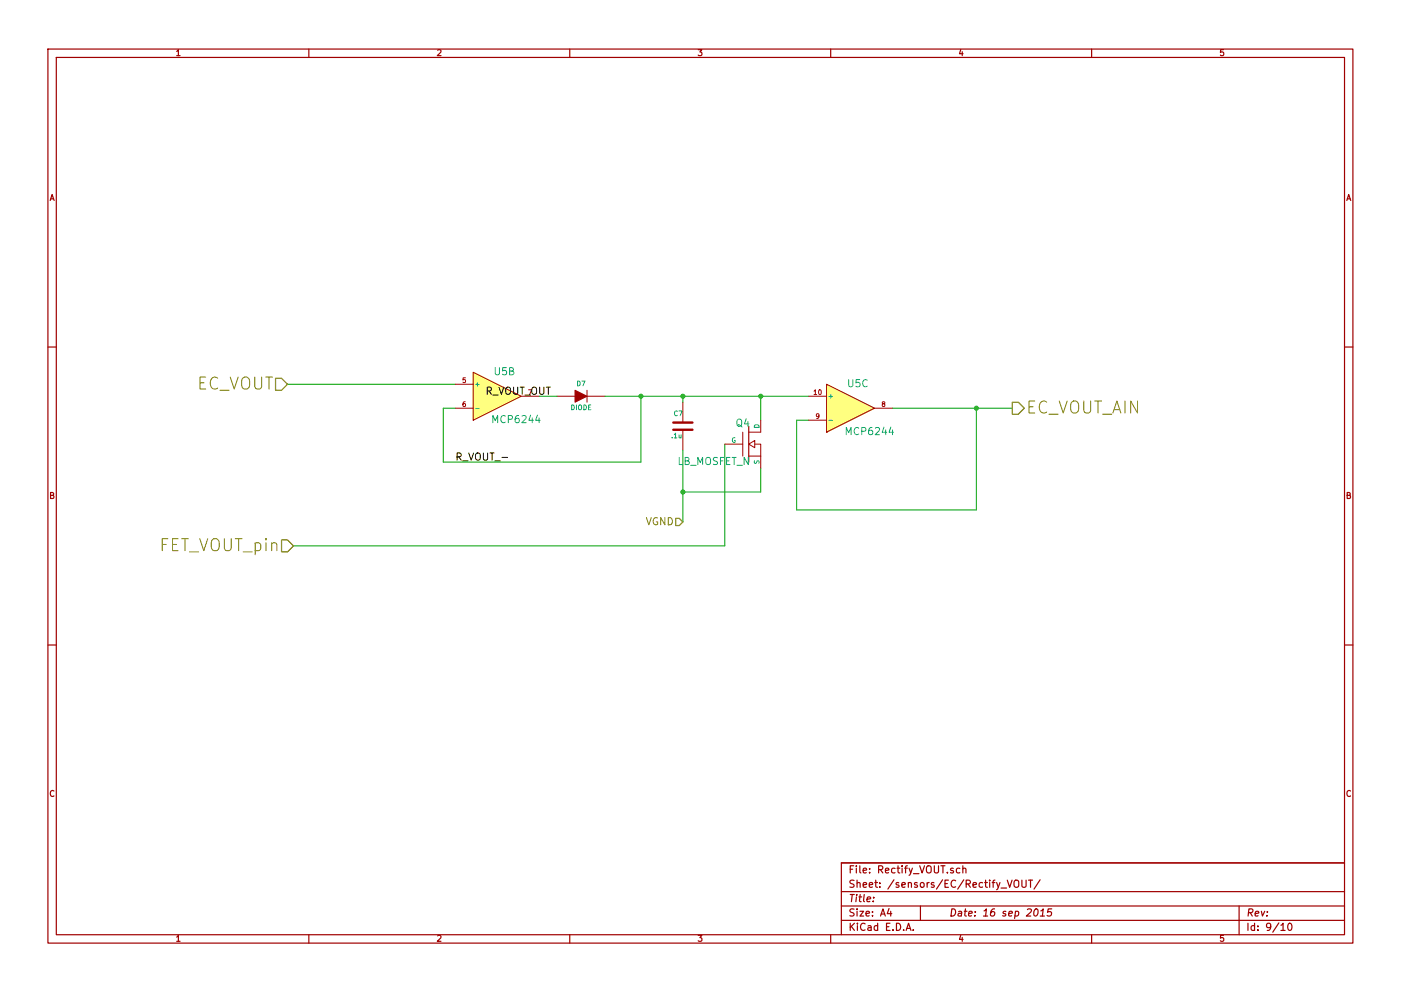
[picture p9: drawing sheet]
<svg xmlns="http://www.w3.org/2000/svg" width="297mm" height="210mm" viewBox="0 0 297 210" stroke-linecap="round" stroke-linejoin="round" font-family="sans-serif">
<g fill="none" stroke="#a00000" stroke-width=".25">
<path d="M10.2 10.4h276.6v189.7h-276.6zM11.9 12.2h273.2v186.1h-273.2zM65.5 10.4v1.8M120.8 10.4v1.8M176.1 10.4v1.8M231.4 10.4v1.8M10.2 73.6h1.7M285.1 73.6h1.7M158.7 90.4v7.6M10.2 136.8h1.7M285.1 136.8h1.7M65.5 198.3v1.8"/>
<path d="M120.8 198.3v1.8M176.1 198.3v1.8M178.4 189.2h106.7M178.4 195.3h106.7M178.4 192.2h106.7M185.2 190.4v.1M188.5 192.8l-.4 1h1M188.8 193.3v1.1M192.1 197.4l.5-1.5 .5 1.5M192.3 197h.7M193.6 197.3v.1M195.1 192.2v3.1"/>
<path d="M203.5 184.3l-.4-.1-.3 .3v.6l.3 .1 .4-.1M204.1 184.3h.1a.36 .36 0 0 1 .6 .1v.8M204.1 183.7v1.5M213.6 186.7l.5 1.6 .5-1.6M215.1 187a.5 .5 0 0 1 .5-.3 .5 .5 0 0 1 .4 .5v.9l-.4 .2a.53 .53 0 0 1-.6-.5zM216.7 186.7v1.3l.3 .3h.2l.4-.3v-1.3M218.1 186.7h.8M218.5 186.7v1.6M219.4 193l.3-.2a.78 .78 0 0 1 .5 .7 .78 .78 0 0 1-.4 .7l-.3 .2-.3-.3v-.7zM220.5 186.7l-1.3 1.9M220.5 194.4h.9M220.7 193.3l.5-.5-.2 1.6"/>
<path d="M223 192.8h-.8l-.1 .8 .2-.2 .5 .1 .2 .2-.2 .5-.2 .2-.6-.2M231.4 198.3v1.8M262.7 192.2v6.1M271.6 196.3l.4-.4v1.5M271.6 197.4h.9M273.2 196l.2-.1a.81 .81 0 0 1 .5 .7 .81 .81 0 0 1-.5 .8l-.2-.1-.2-.5zM285.1 183.1h-106.7v15.2"/>
</g>
<g fill="none" stroke="#a00000" stroke-width=".21">
<path d="M100.3 79l10.2 5.1-10.2 5zM96.5 81.5h3.8M96.5 86.6h3.8M110.5 84.1h3.8M118.1 84.1h3.8M124.5 82.8v2.5M124.5 84.1h3.8M144.8 85.3v4.4M144.8 91.2v4.3M153.7 94.2h3.8M157.5 91.7v5.1M158.7 94.2l1.3-.7v1.5z"/>
<path d="M158.7 96.8h2.6M160 94.2h1.3v2.6M161.3 89.1v2.6h-2.6M161.3 96.8v2.5M171.4 84.1h3.9M171.4 89.1h3.9M175.3 91.7h.1M175.3 81.5l10.1 5.1-10.1 5.1zM185.4 86.6h3.8"/>
</g>
<path d="M121.9 82.8l2.6 1.3-2.6 1.2z" fill="#a00000" stroke="#a00000" stroke-width=".21"/>
<path d="M142.7 91.2h4.1M142.7 89.7h4.1" fill="none" stroke="#a00000" stroke-width=".51"/>
<path d="M61 81.5h35.5M114.3 84.1h3.8M128.3 84.1h43.1M135.9 84.1v13.9h-41.9v-11.4h2.5M144.8 84.1v1.2M144.8 95.5v15.2M153.7 94.2v21.6h-91.5M161.3 84.1v5M161.3 99.3v5.1h-16.5M189.2 86.6h25.4M207 86.6v21.6h-38.1v-19.1h2.5" fill="none" stroke="#00a000" stroke-width=".21"/>
<g fill="#ffff80" stroke="#ffff80" stroke-width=".25">
<path d="M100.3 79l10.2 5.1-10.2 5z"/>
<path d="M175.3 81.5l10.1 5.1-10.1 5.1z"/>
</g>
<path d="M100.8 86.6h.8M175.8 89.2h.7" fill="none" stroke="#00a0a0" stroke-width=".21"/>
<path d="M96.9 96.9l.7-.1 .2-.2-.1-.3-.2-.2h-.6v1.5" fill="none" stroke="#000" stroke-width=".21"/>
<g fill="#00a000" stroke="#00a000" stroke-width=".25">
<circle cx="207" cy="86.6" r=".41"/>
<circle cx="135.9" cy="84.1" r=".41"/>
<circle cx="144.8" cy="84.1" r=".41"/>
<circle cx="161.3" cy="84.1" r=".41"/>
<circle cx="144.8" cy="104.4" r=".41"/>
</g>
<path d="M58.4 80.3h1.3l1.3 1.2-1.3 1.3h-1.3zM214.6 85.3h1.3l1.3 1.3-1.3 1.3h-1.3zM59.7 114.5h1.3l1.2 1.3-1.2 1.3h-1.3zM143.3 110h.7l.8 .7-.8 .8h-.7z" fill="none" stroke="#808000" stroke-width=".25"/>
<g font-size="3.5" fill="#808000">
<text x="41.3" y="82.8">EC_VOUT</text>
<text x="217.6" y="87.9">EC_VOUT_AIN</text>
<text x="33.5" y="117.1">FET_VOUT_pin</text>
</g>
<g font-size="2.1">
<text x="102.6" y="83.8">R_VOUT_OUT</text>
<text x="97.5" y="97.8">R_VOUT_-</text>
</g>
<g font-size="2.1" fill="#00a0a0">
<text x="104.8" y="79.7">U5B</text>
<text x="179.8" y="82.2">U5C</text>
<text x="104.7" y="89.8">MCP6244</text>
<text x="156.1" y="90.6">Q4</text>
<text x="179.6" y="92.4">MCP6244</text>
<text x="143.6" y="98.7">LB_MOSFET_N</text>
</g>
<text font-size="2.1" fill="#808000" x="136.7" y="111.5">VGND</text>
<g font-size="2.1" fill="#a00000">
<text x="179.9" y="185.4">File: Rectify_VOUT.sch</text>
<text x="179.9" y="191.5">Title:</text>
<text x="179.9" y="188.4">Sheet: /sensors/EC/Rectify_VOUT/</text>
<text x="179.9" y="197.6">KiCad E.D.A.</text>
<text x="179.9" y="194.5">Size: A4</text>
<text x="201.2" y="194.5">Date: 16 sep 2015</text>
<text x="264.2" y="194.5">Rev:</text>
<text x="264.2" y="197.6">Id: 9/10</text>
</g>
<g font-size="1.8" fill="#a00000">
<text x="37.3" y="11.9">1</text>
<text x="92.7" y="11.9">2</text>
<text x="148" y="11.9">3</text>
<text x="203.3" y="11.9">4</text>
<text x="258.6" y="11.9">5</text>
<text x="10.4" y="42.7">A</text>
<text x="285.3" y="42.7">A</text>
<text x="10.4" y="105.9">B</text>
<text x="285.3" y="105.9">B</text>
<text x="10.4" y="169.1">C</text>
<text x="285.3" y="169.1">C</text>
<text x="37.3" y="199.8">1</text>
<text x="92.7" y="199.8">2</text>
<text x="148" y="199.8">3</text>
<text x="203.3" y="199.8">4</text>
<text x="258.6" y="199.8">5</text>
</g>
<g font-size="1.4" fill="#a00000">
<text x="98" y="81.3">5</text>
<text x="112" y="83.8">7</text>
<text x="172.6" y="83.8">10</text>
<text x="98" y="86.4">6</text>
<text x="173" y="88.9">9</text>
<text x="186.9" y="86.4">8</text>
</g>
<g font-size="1.4" fill="#00a0a0">
<text x="100.6" y="82">+</text>
<text x="122.3" y="82">D7</text>
<text x="121" y="87">DIODE</text>
<text x="142.9" y="88.3">C7</text>
<text x="175.5" y="84.6">+</text>
<text x="142.4" y="93">.1u</text>
<text x="155" y="94">G</text>
<text x="161" y="90.9" transform="rotate(-90 161 90.9)">D</text>
<text x="161" y="98.5" transform="rotate(-90 161 98.5)">S</text>
</g>
</svg>
